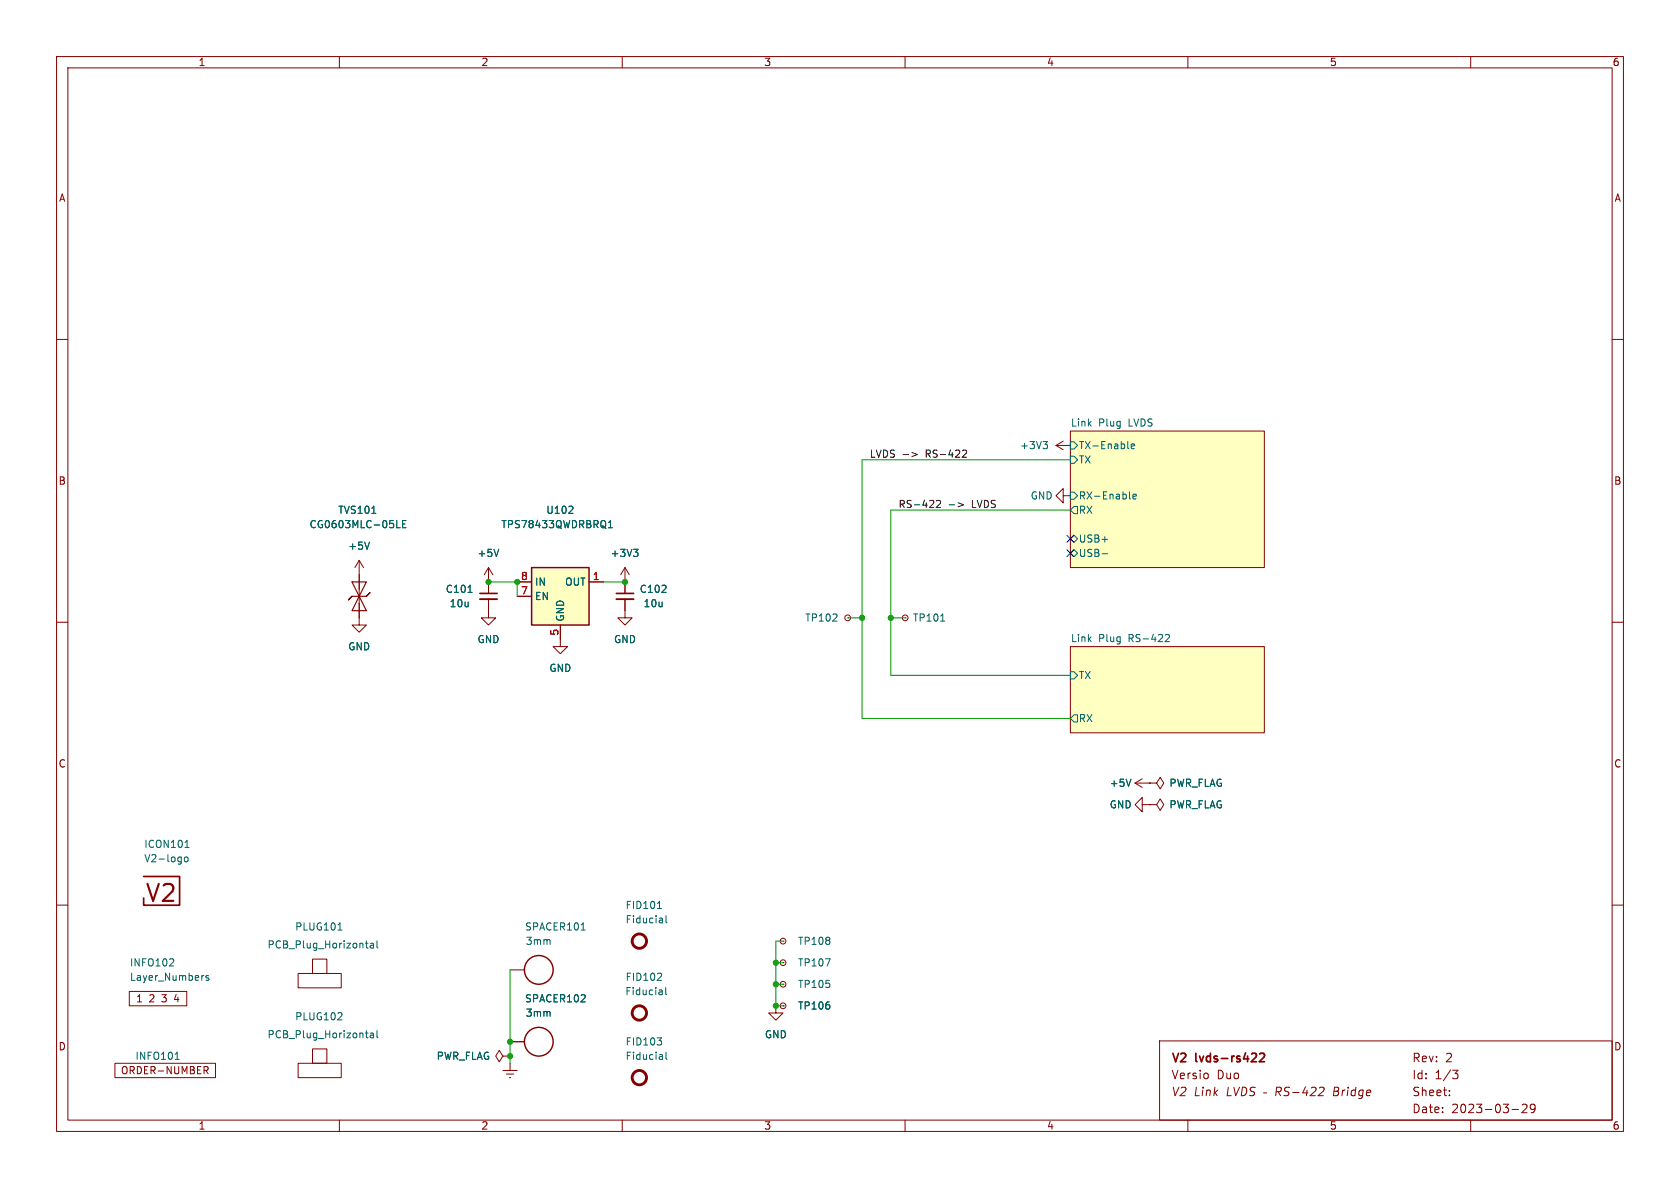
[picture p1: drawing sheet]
<svg xmlns="http://www.w3.org/2000/svg" width="297mm" height="210mm" viewBox="0 0 297 210" stroke-linecap="round" stroke-linejoin="round" font-family="sans-serif">
<g fill="none" stroke="#840000" stroke-width=".18">
<path d="M10 10h277v190h-277zM12 12h273v186h-273zM60 10v2M110 10v2M160 10v2M210 10v2M260 10v2M10 60h2M285 60h2M186.7 78.7l1.3 .8M186.7 78.7h2.5M188 78l-1.3 .7"/>
<path d="M189.2 76.2h34.3v24.1h-34.3zM63.5 99.1v11.4h1.3l-1.3 1.3-1.3-1.3h1.3M63.5 99.1l-.8 1.2M63.5 99.1l.8 1.2M188 87.6v-1.2l-1.3 1.2 1.3 1.3v-1.3h1.2M10 110h2M86.4 105.9v3.3h1.2l-1.2 1.3-1.3-1.3h1.3M86.4 100.3l-.8 1.3M86.4 100.3v4.6M86.4 100.3l.7 1.3M91.4 102.9h2.6M91.4 105.4h2.6"/>
<path d="M99.1 110.5v3.8h1.2l-1.2 1.3-1.3-1.3h1.3M104.1 102.9h2.6M110.5 105.9v3.3h1.3l-1.3 1.3-1.3-1.3h1.3M110.5 100.3l-.8 1.3M110.5 100.3v4.6M110.5 100.3l.8 1.3M149.9 109.2h.1M160 109.2h.1M189.2 114.3h34.3v15.2h-34.3zM285 110h2M200.7 138.4l1.2 .8M200.7 138.4h2.5"/>
<path d="M201.9 137.7l-1.2 .7M203.2 138.4h1.3l.6-1 .6 1-.6 1-.6-1M203.2 138.4h.1M10 160h2M201.9 142.2v-1.2l-1.2 1.2 1.2 1.3v-1.3h1.3M203.2 142.2h1.3l.6-1 .6 1-.6 1.1-.6-1.1M203.2 142.2h.1M285 160h2M22.9 175.3h10.1v2.5h-10.1zM52.7 172.1h7.6v2.5h-7.6zM55.2 169.5h2.6v2.6h-2.6zM90.2 171.5h2.5"/>
<path d="M137.2 177.8v1.3h1.2l-1.2 1.2-1.3-1.2h1.3M138.4 177.8h.1M138.4 174h.1M138.4 166.4h.1M138.4 170.2h.1M20.3 188h17.8v2.5h-17.8zM36.1 188.5h.5l.2 .3-.1 .3-.6 .1M36.4 189.2l.4 .6M52.7 188h7.6v2.5h-7.6zM55.2 185.4h2.6v2.6h-2.6zM60 198v2M88.9 186.7l-.6-1-.7 1 .7 1 .6-1h1.3"/>
<path d="M88.9 189.2h2.5M89.5 189.9h1.3M90 190.5h.3M90.2 186.7h.1M90.2 184.2h2.5M90.2 188v1.2M110 198v2M160 198v2M205 184h80v14h-80zM210 198v2M213.5 189.8v.8M217.1 192.2l-.1 1.5h.7"/>
<path d="M218.1 192.2l.4 1.5 .6-1.5M219.6 192.2a.75 .75 0 0 1 .9 .5 .75 .75 0 0 1-.5 .9l-.5 .1zM221.9 192.3a.64 .64 0 0 0-.8 0v.5l.6 .3v.5a.64 .64 0 0 1-.8 0M223.4 193.2h.5M233.5 192.2l.5 .1 .1 .3-1.1 1.1h1M256.2 193.6v.1M256.2 192.8v.1M256.8 189.2h.9l-.5 .6 .5 .1v.5l-.2 .3h-.5M260 198v2M267.3 196.1h1.2M269.1 195.3l.6-.1 .2 .1 .1 .3-1 1.1h1M271.4 195.8l-.3 .3h-.3l-.3-.3 .2-.5 .4-.1 .2 .1a.99 .99 0 0 1-.3 1.4h-.3"/>
<circle cx="149.9" cy="109.2" r=".51"/>
<circle cx="160" cy="109.2" r=".51"/>
<circle cx="138.4" cy="166.4" r=".51"/>
<circle cx="138.4" cy="174" r=".51"/>
<circle cx="138.4" cy="177.8" r=".51"/>
<circle cx="138.4" cy="170.2" r=".51"/>
</g>
<path d="M84.8 104.9h3.1M109 104.9h3M25.4 154.9h6.3v5.1h-6.3v-1.2M222.7 186.3l.6-.1 .2 .1 .1 .3-1 1.1h1" fill="none" stroke="#840000" stroke-width=".3"/>
<g fill="#ffffc2" stroke="#ffffc2" stroke-width=".18">
<path d="M189.2 114.3h34.3v15.2h-34.3z"/>
<path d="M189.2 76.2h34.3v24.1h-34.3z"/>
<path d="M94 100.3h10.1v10.2h-10.1z"/>
</g>
<g fill="none" stroke="#006464" stroke-width=".18">
<path d="M184.4 78h.8l-.4 .5M184.9 78.5l.3 .3v.3l-.3 .2M189.2 78.1h.7l.6 .6-.6 .7h-.7zM199.4 79.3h.2M200 78.9l.6-.1-.1-.3h-.3l-.2 .2v.6h.5M65.3 95.8l-.4 1.3M65.7 90.7h.8M70.1 92v1.3h.6M71.2 92.6h.4M71.8 92h-.6v1.3h.6M88.2 97.1l-.4 1.3M100.5 90.7h.8"/>
<path d="M101.2 89.6v.4M107.6 93.3h.7M107.6 92.4l.3-.4v1.3M112 97.1h.8l-.4 .5M112.5 97.6l.3 .2v.3l-.3 .3M189.2 95.3l.7-.7 .6 .7-.6 .6zM189.2 97.8l.7-.6 .6 .6-.6 .6zM189.2 80.6h.7l.6 .7-.6 .6h-.7zM189.2 87h.7l.6 .6-.6 .7h-.7zM189.9 89.5h.6v1.3h-.6l-.7-.6zM194.8 97.9h1M199.7 88l.2 .2"/>
<path d="M200.3 87.8l.6-.1-.1-.3h-.3l-.2 .1v.6h.5M82.7 104.7h.8M166.3 109.8h.7M189.2 118.7h.7l.6 .7-.6 .6h-.7zM206.1 112.2h.4l.2 .3-.7 .9h.7M189.2 127l.7-.6h.6v1.2h-.6zM199.9 137.7l-.4 1.3M32.7 151.6l.3-.1 .3 .2v.4l-.3 .2h-.3l-.1-.2zM32.7 149.8h.7M32.9 148.7l.2-.2v1.3M116.5 159.5l.1-.2v1.3M30.5 169.5l.2 .2v.3l-.8 .8h.8"/>
<path d="M35.9 172.5h.1M36.9 172.5h-.3l-.2 .1 .1 .2 .4 .1v.3h-.5M59.7 164.4h.8M60.3 179.1l.2 .2-.1 .3-.7 .7h.8M64.6 166.7h.5M64.8 167.4l.3 .2M65.5 166.8h.5v.8M66 167l-.4 .1-.2 .2 .2 .3 .4-.1M66.6 166.3v1.1l.2 .2M102.7 164.4h.8M116.2 160.6h.8M116.8 172.1l.2 .2-.1 .3-.7 .7h.8"/>
<path d="M117 175.1l.1 .7M117.1 162.4v.7M117.1 175.8h-.1M117.1 175.3l-.1 .1M117.1 163.1h-.1M117.1 162.6l-.1 .1M117.7 174.6v1.1l.2 .1M117.7 161.9v1.1l.2 .1M145.9 169.5h.9l-.6 1.3M31 187.3h.7M31.2 186.2l.1-.2v1.3M64.6 182.6h.5"/>
<path d="M64.8 183.3l.3 .2M65.5 182.7h.5v.8M66 182.9l-.4 .1-.2 .2 .2 .3 .4-.1M66.6 182.2v1.1l.2 .2M116.2 183.5h.8l-.5 .4M116.8 184l.2 .2-.2 .5M117.1 186.5v.8M117.1 187.2l-.1 .1M117.1 186.7l-.1 .1M117.7 186v1.1l.2 .2"/>
</g>
<path d="M62.2 102.9h2.6l-1.3 2.5zM62.2 105.4l-.6 .6 .6-.6h2.6l.6-.6-.6 .6M63.5 105.4l1.3 2.6h-2.6z" fill="none" stroke="#840000" stroke-width=".2"/>
<g fill="none" stroke="#840000" stroke-width=".25">
<path d="M94 100.3h10.1v10.2h-10.1z"/>
<circle cx="95.2" cy="171.4" r="2.54"/>
<circle cx="95.2" cy="184.1" r="2.54"/>
</g>
<path d="M84.8 105.9h3.1M109 105.9h3" fill="none" stroke="#840000" stroke-width=".33"/>
<g fill="none" stroke="#840000" stroke-width=".51">
<circle cx="113" cy="179.1" r="1.27"/>
<circle cx="113" cy="166.4" r="1.27"/>
<circle cx="113" cy="190.5" r="1.27"/>
</g>
<path d="M161.2 80l1 .3-1 .4M170.2 79.6h.4l.3 .3-.8 .9h.8M165.6 88.6l.4-.1 .3 .3-.8 .9h.8M167.8 89.2h1M169.4 88.9l.9 .3-.9 .4" fill="none" stroke="#0f0f0f" stroke-width=".18"/>
<path d="M189.2 81.3h-36.8v45.7h36.8M189.2 90.2h-31.7v29.2h31.7M86.4 102.9h5v2.5M106.7 102.9h3.8M149.9 109.2h2.5M157.5 109.2h2.5M90.2 171.5v16.5M137.2 170.2h1.2M137.2 174h1.2M138.4 166.4h-1.2v11.4h1.2" fill="none" stroke="#009600" stroke-width=".18"/>
<path d="M188.6 94.6l1.2 1.3M188.6 97.2l1.2 1.2M189.8 94.6l-1.2 1.3M189.8 97.2l-1.2 1.2" fill="none" stroke="#000084" stroke-width=".18"/>
<g fill="#009600" stroke="#009600" stroke-width=".18">
<circle cx="157.5" cy="109.2" r=".46"/>
<circle cx="152.4" cy="109.2" r=".46"/>
<circle cx="137.2" cy="177.8" r=".46"/>
<circle cx="137.2" cy="174" r=".46"/>
<circle cx="137.2" cy="170.2" r=".46"/>
<circle cx="91.4" cy="102.9" r=".46"/>
<circle cx="86.4" cy="102.9" r=".46"/>
<circle cx="90.2" cy="186.7" r=".46"/>
<circle cx="90.2" cy="184.2" r=".46"/>
<circle cx="110.5" cy="102.9" r=".46"/>
</g>
<text font-size="4.2" fill="#840000" x="25.5" y="159.9">V2</text>
<g font-size="2.1" fill="#840000">
<text x="207" y="188.2">V2</text>
<text x="207" y="191">Versio</text>
<text x="211.5" y="188.2">lvds-rs422</text>
<text x="215.1" y="191">Duo</text>
<text x="249.6" y="188">Rev:</text>
<text x="249.6" y="191">Id:</text>
<text x="253.7" y="191">1/3</text>
<text x="255.5" y="188">2</text>
<text x="207" y="194">V2 Link</text>
<text x="225.7" y="194">RS-422</text>
<text x="236.1" y="194">Bridge</text>
<text x="249.6" y="197">Date:</text>
<text x="249.6" y="194">Sheet:</text>
<text x="256.6" y="197">2023-03-29</text>
</g>
<g font-size="1.8" fill="#840000">
<text x="35" y="11.9">1</text>
<text x="85" y="11.9">2</text>
<text x="135" y="11.9">3</text>
<text x="185" y="11.9">4</text>
<text x="235" y="11.9">5</text>
<text x="285" y="11.9">6</text>
<text x="10.3" y="35.9">A</text>
<text x="285.3" y="35.9">A</text>
<text x="10.3" y="85.9">B</text>
<text x="285.3" y="85.9">B</text>
<text x="10.3" y="135.9">C</text>
<text x="285.3" y="135.9">C</text>
<text x="24" y="177.4">1</text>
<text x="26.4" y="177.4">2</text>
<text x="28.8" y="177.4">3</text>
<text x="31.2" y="177.4">4</text>
<text x="10.3" y="185.9">D</text>
<text x="285.3" y="185.9">D</text>
<text x="21.3" y="190.1">ORDER-NUMBER</text>
<text x="35" y="199.9">1</text>
<text x="85" y="199.9">2</text>
<text x="135" y="199.9">3</text>
<text x="185" y="199.9">4</text>
<text x="235" y="199.9">5</text>
<text x="285" y="199.9">6</text>
</g>
<g font-size="1.8" fill="#006464">
<text x="189.2" y="75.5">Link</text>
<text x="194.2" y="75.5">Plug</text>
<text x="199.6" y="75.5">LVDS</text>
<text x="180.2" y="79.6">+3V3</text>
<text x="190.6" y="79.6">TX-Enable</text>
<text x="190.6" y="82.1">TX</text>
<text x="182.1" y="88.5">GND</text>
<text x="190.6" y="88.5">RX-Enable</text>
<text x="54.6" y="93.6">CG0603MLC-05LE</text>
<text x="59.7" y="91">TVS101</text>
<text x="88.5" y="93.6">TPS78433QWDRBRQ1</text>
<text x="96.5" y="91">U102</text>
<text x="190.6" y="91">RX</text>
<text x="61.5" y="97.4">+5V</text>
<text x="84.3" y="98.7">+5V</text>
<text x="107.8" y="98.7">+3V3</text>
<text x="190.6" y="96.1">USB+</text>
<text x="190.6" y="98.7">USB-</text>
<text x="78.7" y="105">C101</text>
<text x="79.4" y="107.5">10u</text>
<text x="94.5" y="106.3">EN</text>
<text x="94.5" y="103.7">IN</text>
<text x="99.8" y="103.7">OUT</text>
<text x="113" y="105">C102</text>
<text x="113.7" y="107.5">10u</text>
<text x="84.3" y="113.9">GND</text>
<text x="99.9" y="110" transform="rotate(-90 99.9 110)">GND</text>
<text x="108.5" y="113.9">GND</text>
<text x="142.2" y="110.1">TP102</text>
<text x="161.3" y="110.1">TP101</text>
<text x="189.2" y="113.6">Link</text>
<text x="194.2" y="113.6">Plug</text>
<text x="199.6" y="113.6">RS-422</text>
<text x="61.5" y="115.2">GND</text>
<text x="97" y="119">GND</text>
<text x="190.6" y="120.2">TX</text>
<text x="190.6" y="127.9">RX</text>
<text x="196.1" y="139.3">+5V</text>
<text x="196.1" y="143.1">GND</text>
<text x="206.6" y="143.1">PWR_FLAG</text>
<text x="206.6" y="139.3">PWR_FLAG</text>
<text x="25.4" y="150.1">ICON101</text>
<text x="25.4" y="152.6">V2-logo</text>
<text x="110.5" y="160.9">FID101</text>
<text x="47.2" y="167.9">PCB_Plug_Horizontal</text>
<text x="52.1" y="164.7">PLUG101</text>
<text x="92.7" y="164.7">SPACER101</text>
<text x="92.9" y="167.2">3mm</text>
<text x="110.5" y="163.4">Fiducial</text>
<text x="141" y="167.2">TP108</text>
<text x="22.9" y="171">INFO102</text>
<text x="22.9" y="173.6">Layer_Numbers</text>
<text x="110.5" y="173.6">FID102</text>
<text x="141" y="171">TP107</text>
<text x="92.7" y="177.4">SPACER102</text>
<text x="92.9" y="179.9">3mm</text>
<text x="110.4" y="176.1">Fiducial</text>
<text x="141" y="178.7">TP106</text>
<text x="141" y="174.9">TP105</text>
<text x="47.2" y="183.7">PCB_Plug_Horizontal</text>
<text x="52.1" y="180.6">PLUG102</text>
<text x="110.5" y="185">FID103</text>
<text x="135.1" y="183.7">GND</text>
<text x="23.8" y="187.6">INFO101</text>
<text x="77.1" y="187.6">PWR_FLAG</text>
<text x="110.5" y="187.6">Fiducial</text>
</g>
<g font-size="1.8" fill="#0f0f0f">
<text x="153.7" y="81">LVDS -&gt;</text>
<text x="163.8" y="81">RS-422</text>
<text x="158.7" y="89.9">RS-422</text>
<text x="171.9" y="89.9">LVDS</text>
</g>
<g font-size="1.8" fill="#a90000">
<text x="92" y="105.2">7</text>
<text x="92" y="102.6">8</text>
<text x="104.7" y="102.6">1</text>
<text x="98.8" y="112.5" transform="rotate(-90 98.8 112.5)">5</text>
</g>
</svg>
